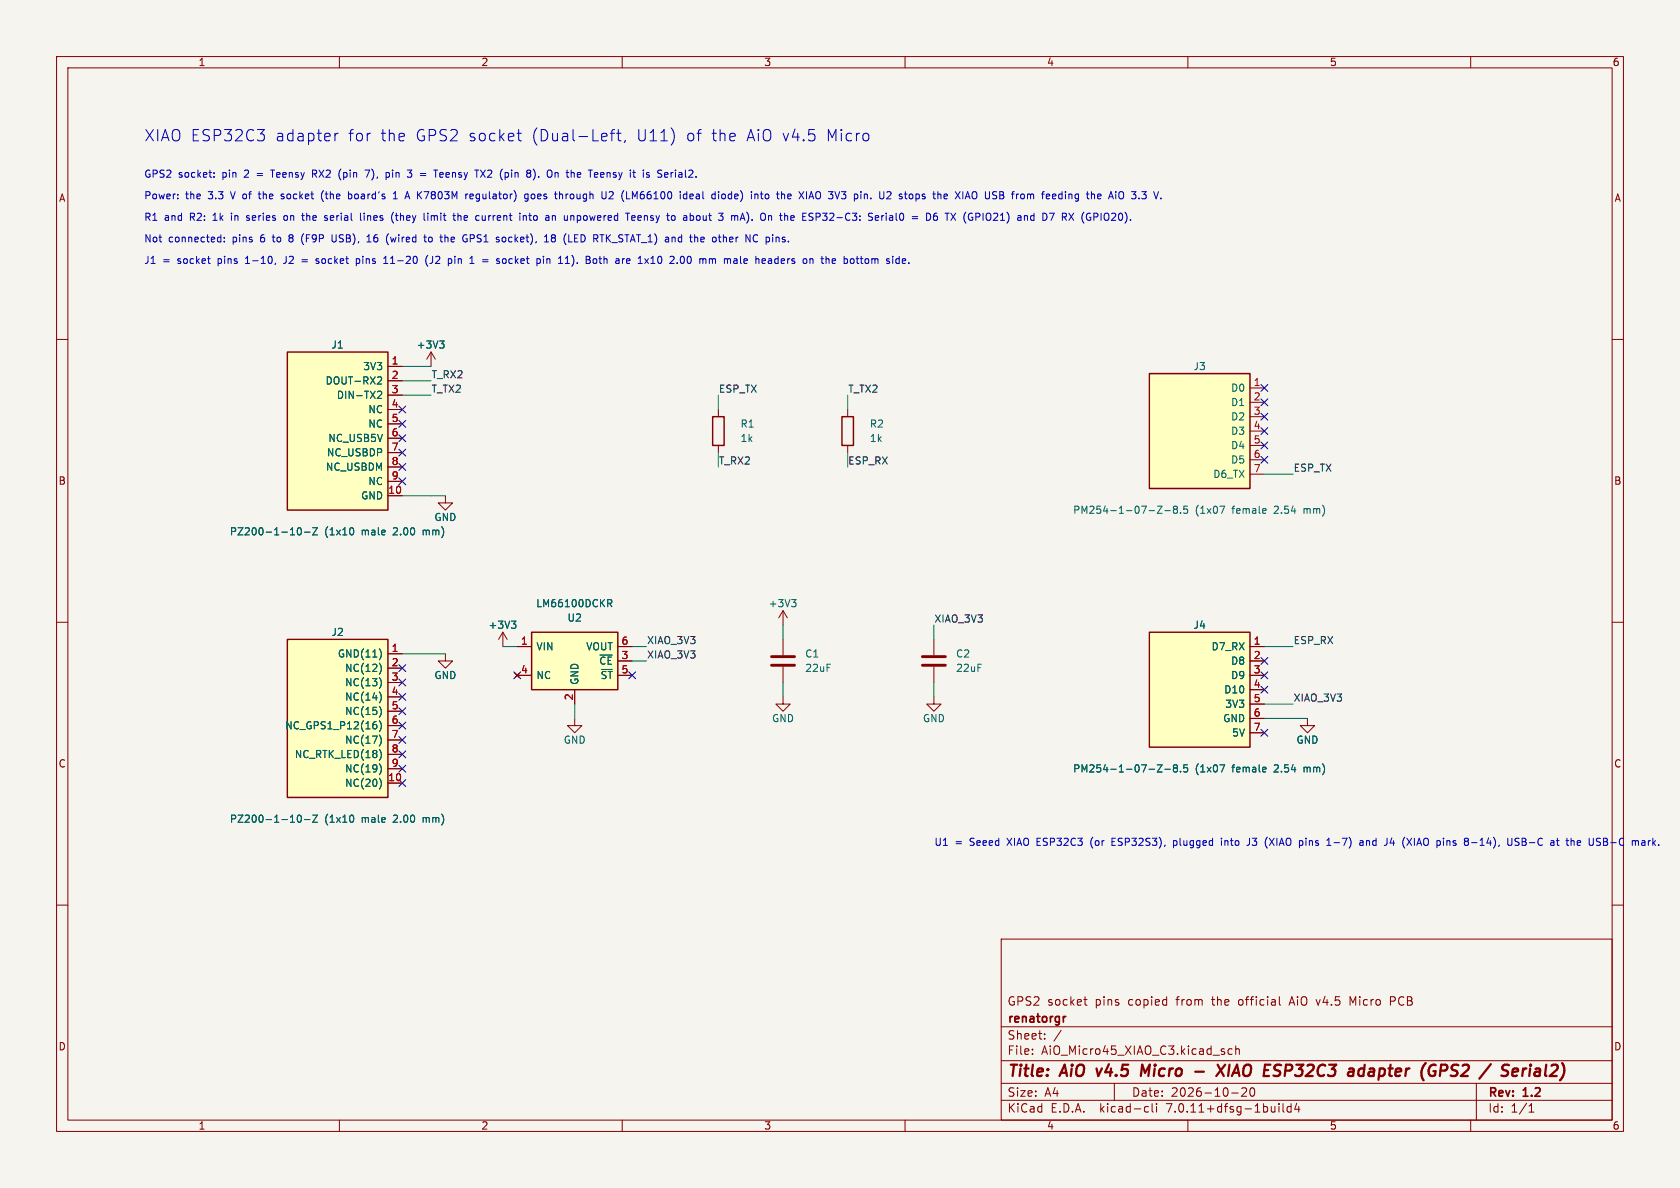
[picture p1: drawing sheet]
(kicad_sch (version 20230121) (generator eeschema)

 (paper "A4")

 (title_block
  (title "AiO v4.5 Micro - XIAO ESP32C3 adapter (GPS2 / Serial2)")
  (date "2026-10-20")
  (rev "1.2")
  (company "renatorgr")
  (comment 1 "GPS2 socket pins copied from the official AiO v4.5 Micro PCB"))

 (lib_symbols
  (symbol "AiO_XIAO_Adapter:Plug_GPS2_A" (pin_names (offset 0.762)) (in_bom yes) (on_board yes)
   (property "Reference" "J" (at 0 15.24 0) (effects (font (size 1.27 1.27))))
   (property "Value" "Plug_GPS2_A" (at 0 -15.24 0) (effects (font (size 1.27 1.27))))
   (property "Footprint" "AiO_XIAO_Adapter:Plug_1x10_P2.00mm_Bottom" (at 0 0 0) (effects (font (size 1.27 1.27)) hide))
   (property "Datasheet" "" (at 0 0 0) (effects (font (size 1.27 1.27)) hide))
   (property "Description" "Plugs into pins 1-10 of the GPS2 (Dual-Left, U11) XBee socket of the AiO v4.5 Micro" (at 0 0 0) (effects (font (size 1.27 1.27)) hide))
   (symbol "Plug_GPS2_A_0_1"
    (rectangle (start -12.7 13.97) (end 5.08 -13.97) (stroke (width 0.254) (type default)) (fill (type background))))
   (symbol "Plug_GPS2_A_1_1"
   (pin power_in line (at 7.62 11.43 180) (length 2.54) (name "3V3" (effects (font (size 1.27 1.27)))) (number "1" (effects (font (size 1.27 1.27)))))
   (pin passive line (at 7.62 8.89 180) (length 2.54) (name "DOUT-RX2" (effects (font (size 1.27 1.27)))) (number "2" (effects (font (size 1.27 1.27)))))
   (pin passive line (at 7.62 6.35 180) (length 2.54) (name "DIN-TX2" (effects (font (size 1.27 1.27)))) (number "3" (effects (font (size 1.27 1.27)))))
   (pin passive line (at 7.62 3.81 180) (length 2.54) (name "NC" (effects (font (size 1.27 1.27)))) (number "4" (effects (font (size 1.27 1.27)))))
   (pin passive line (at 7.62 1.27 180) (length 2.54) (name "NC" (effects (font (size 1.27 1.27)))) (number "5" (effects (font (size 1.27 1.27)))))
   (pin passive line (at 7.62 -1.27 180) (length 2.54) (name "NC_USB5V" (effects (font (size 1.27 1.27)))) (number "6" (effects (font (size 1.27 1.27)))))
   (pin passive line (at 7.62 -3.81 180) (length 2.54) (name "NC_USBDP" (effects (font (size 1.27 1.27)))) (number "7" (effects (font (size 1.27 1.27)))))
   (pin passive line (at 7.62 -6.35 180) (length 2.54) (name "NC_USBDM" (effects (font (size 1.27 1.27)))) (number "8" (effects (font (size 1.27 1.27)))))
   (pin passive line (at 7.62 -8.89 180) (length 2.54) (name "NC" (effects (font (size 1.27 1.27)))) (number "9" (effects (font (size 1.27 1.27)))))
   (pin power_in line (at 7.62 -11.43 180) (length 2.54) (name "GND" (effects (font (size 1.27 1.27)))) (number "10" (effects (font (size 1.27 1.27)))))))
  (symbol "AiO_XIAO_Adapter:Plug_GPS2_B" (pin_names (offset 0.762)) (in_bom yes) (on_board yes)
   (property "Reference" "J" (at 0 15.24 0) (effects (font (size 1.27 1.27))))
   (property "Value" "Plug_GPS2_B" (at 0 -15.24 0) (effects (font (size 1.27 1.27))))
   (property "Footprint" "AiO_XIAO_Adapter:Plug_1x10_P2.00mm_Bottom" (at 0 0 0) (effects (font (size 1.27 1.27)) hide))
   (property "Datasheet" "" (at 0 0 0) (effects (font (size 1.27 1.27)) hide))
   (property "Description" "Plugs into pins 11-20 of the GPS2 (Dual-Left, U11) XBee socket of the AiO v4.5 Micro (pin k = socket pin 10+k)" (at 0 0 0) (effects (font (size 1.27 1.27)) hide))
   (symbol "Plug_GPS2_B_0_1"
    (rectangle (start -12.7 13.97) (end 5.08 -13.97) (stroke (width 0.254) (type default)) (fill (type background))))
   (symbol "Plug_GPS2_B_1_1"
   (pin power_in line (at 7.62 11.43 180) (length 2.54) (name "GND(11)" (effects (font (size 1.27 1.27)))) (number "1" (effects (font (size 1.27 1.27)))))
   (pin passive line (at 7.62 8.89 180) (length 2.54) (name "NC(12)" (effects (font (size 1.27 1.27)))) (number "2" (effects (font (size 1.27 1.27)))))
   (pin passive line (at 7.62 6.35 180) (length 2.54) (name "NC(13)" (effects (font (size 1.27 1.27)))) (number "3" (effects (font (size 1.27 1.27)))))
   (pin passive line (at 7.62 3.81 180) (length 2.54) (name "NC(14)" (effects (font (size 1.27 1.27)))) (number "4" (effects (font (size 1.27 1.27)))))
   (pin passive line (at 7.62 1.27 180) (length 2.54) (name "NC(15)" (effects (font (size 1.27 1.27)))) (number "5" (effects (font (size 1.27 1.27)))))
   (pin passive line (at 7.62 -1.27 180) (length 2.54) (name "NC_GPS1_P12(16)" (effects (font (size 1.27 1.27)))) (number "6" (effects (font (size 1.27 1.27)))))
   (pin passive line (at 7.62 -3.81 180) (length 2.54) (name "NC(17)" (effects (font (size 1.27 1.27)))) (number "7" (effects (font (size 1.27 1.27)))))
   (pin passive line (at 7.62 -6.35 180) (length 2.54) (name "NC_RTK_LED(18)" (effects (font (size 1.27 1.27)))) (number "8" (effects (font (size 1.27 1.27)))))
   (pin passive line (at 7.62 -8.89 180) (length 2.54) (name "NC(19)" (effects (font (size 1.27 1.27)))) (number "9" (effects (font (size 1.27 1.27)))))
   (pin passive line (at 7.62 -11.43 180) (length 2.54) (name "NC(20)" (effects (font (size 1.27 1.27)))) (number "10" (effects (font (size 1.27 1.27)))))))
  (symbol "AiO_XIAO_Adapter:XIAO_Socket_A" (pin_names (offset 0.762)) (in_bom yes) (on_board yes)
   (property "Reference" "J" (at 0 11.43 0) (effects (font (size 1.27 1.27))))
   (property "Value" "XIAO_Socket_A" (at 0 -11.43 0) (effects (font (size 1.27 1.27))))
   (property "Footprint" "AiO_XIAO_Adapter:Socket_1x07_P2.54mm_XIAO" (at 0 0 0) (effects (font (size 1.27 1.27)) hide))
   (property "Datasheet" "" (at 0 0 0) (effects (font (size 1.27 1.27)) hide))
   (property "Description" "Female header for the XIAO pins 1-7 (D0..D6). Pin k = XIAO pin k" (at 0 0 0) (effects (font (size 1.27 1.27)) hide))
   (symbol "XIAO_Socket_A_0_1"
    (rectangle (start -12.7 10.16) (end 5.08 -10.16) (stroke (width 0.254) (type default)) (fill (type background))))
   (symbol "XIAO_Socket_A_1_1"
   (pin passive line (at 7.62 7.62 180) (length 2.54) (name "D0" (effects (font (size 1.27 1.27)))) (number "1" (effects (font (size 1.27 1.27)))))
   (pin passive line (at 7.62 5.08 180) (length 2.54) (name "D1" (effects (font (size 1.27 1.27)))) (number "2" (effects (font (size 1.27 1.27)))))
   (pin passive line (at 7.62 2.54 180) (length 2.54) (name "D2" (effects (font (size 1.27 1.27)))) (number "3" (effects (font (size 1.27 1.27)))))
   (pin passive line (at 7.62 0.0 180) (length 2.54) (name "D3" (effects (font (size 1.27 1.27)))) (number "4" (effects (font (size 1.27 1.27)))))
   (pin passive line (at 7.62 -2.54 180) (length 2.54) (name "D4" (effects (font (size 1.27 1.27)))) (number "5" (effects (font (size 1.27 1.27)))))
   (pin passive line (at 7.62 -5.08 180) (length 2.54) (name "D5" (effects (font (size 1.27 1.27)))) (number "6" (effects (font (size 1.27 1.27)))))
   (pin passive line (at 7.62 -7.62 180) (length 2.54) (name "D6_TX" (effects (font (size 1.27 1.27)))) (number "7" (effects (font (size 1.27 1.27)))))))
  (symbol "AiO_XIAO_Adapter:XIAO_Socket_B" (pin_names (offset 0.762)) (in_bom yes) (on_board yes)
   (property "Reference" "J" (at 0 11.43 0) (effects (font (size 1.27 1.27))))
   (property "Value" "XIAO_Socket_B" (at 0 -11.43 0) (effects (font (size 1.27 1.27))))
   (property "Footprint" "AiO_XIAO_Adapter:Socket_1x07_P2.54mm_XIAO" (at 0 0 0) (effects (font (size 1.27 1.27)) hide))
   (property "Datasheet" "" (at 0 0 0) (effects (font (size 1.27 1.27)) hide))
   (property "Description" "Female header for the XIAO pins 8-14 (D7..5V). Pin k = XIAO pin 7+k" (at 0 0 0) (effects (font (size 1.27 1.27)) hide))
   (symbol "XIAO_Socket_B_0_1"
    (rectangle (start -12.7 10.16) (end 5.08 -10.16) (stroke (width 0.254) (type default)) (fill (type background))))
   (symbol "XIAO_Socket_B_1_1"
   (pin passive line (at 7.62 7.62 180) (length 2.54) (name "D7_RX" (effects (font (size 1.27 1.27)))) (number "1" (effects (font (size 1.27 1.27)))))
   (pin passive line (at 7.62 5.08 180) (length 2.54) (name "D8" (effects (font (size 1.27 1.27)))) (number "2" (effects (font (size 1.27 1.27)))))
   (pin passive line (at 7.62 2.54 180) (length 2.54) (name "D9" (effects (font (size 1.27 1.27)))) (number "3" (effects (font (size 1.27 1.27)))))
   (pin passive line (at 7.62 0.0 180) (length 2.54) (name "D10" (effects (font (size 1.27 1.27)))) (number "4" (effects (font (size 1.27 1.27)))))
   (pin power_in line (at 7.62 -2.54 180) (length 2.54) (name "3V3" (effects (font (size 1.27 1.27)))) (number "5" (effects (font (size 1.27 1.27)))))
   (pin power_in line (at 7.62 -5.08 180) (length 2.54) (name "GND" (effects (font (size 1.27 1.27)))) (number "6" (effects (font (size 1.27 1.27)))))
   (pin power_in line (at 7.62 -7.62 180) (length 2.54) (name "5V" (effects (font (size 1.27 1.27)))) (number "7" (effects (font (size 1.27 1.27)))))))
(symbol "Device:R" (pin_numbers hide) (pin_names (offset 0)) (in_bom yes) (on_board yes)
  (property "Reference" "R" (at 2.032 0 90) (effects (font (size 1.27 1.27))))
  (property "Value" "R" (at 0 0 90) (effects (font (size 1.27 1.27))))
  (property "Footprint" "" (at -1.778 0 90) (effects (font (size 1.27 1.27)) hide))
  (property "Datasheet" "~" (at 0 0 0) (effects (font (size 1.27 1.27)) hide))
  (symbol "R_0_1"
   (rectangle (start -1.016 -2.54) (end 1.016 2.54) (stroke (width 0.254) (type default)) (fill (type none))))
  (symbol "R_1_1"
   (pin passive line (at 0 3.81 270) (length 1.27) (name "~" (effects (font (size 1.27 1.27)))) (number "1" (effects (font (size 1.27 1.27)))))
   (pin passive line (at 0 -3.81 90) (length 1.27) (name "~" (effects (font (size 1.27 1.27)))) (number "2" (effects (font (size 1.27 1.27)))))))
(symbol "Device:C" (pin_numbers hide) (pin_names (offset 0.254)) (in_bom yes) (on_board yes)
  (property "Reference" "C" (at 0.635 2.54 0) (effects (font (size 1.27 1.27)) (justify left)))
  (property "Value" "C" (at 0.635 -2.54 0) (effects (font (size 1.27 1.27)) (justify left)))
  (property "Footprint" "" (at 0.9652 -3.81 0) (effects (font (size 1.27 1.27)) hide))
  (property "Datasheet" "~" (at 0 0 0) (effects (font (size 1.27 1.27)) hide))
  (symbol "C_0_1"
   (polyline (pts (xy -2.032 -0.762) (xy 2.032 -0.762)) (stroke (width 0.508) (type default)) (fill (type none)))
   (polyline (pts (xy -2.032 0.762) (xy 2.032 0.762)) (stroke (width 0.508) (type default)) (fill (type none))))
  (symbol "C_1_1"
   (pin passive line (at 0 3.81 270) (length 2.794) (name "~" (effects (font (size 1.27 1.27)))) (number "1" (effects (font (size 1.27 1.27)))))
   (pin passive line (at 0 -3.81 90) (length 2.794) (name "~" (effects (font (size 1.27 1.27)))) (number "2" (effects (font (size 1.27 1.27)))))))
(symbol "power:+3V3" (power) (pin_names (offset 0)) (in_bom yes) (on_board yes)
  (property "Reference" "#PWR" (at 0 -3.81 0) (effects (font (size 1.27 1.27)) hide))
  (property "Value" "+3V3" (at 0 3.556 0) (effects (font (size 1.27 1.27))))
  (property "Footprint" "" (at 0 0 0) (effects (font (size 1.27 1.27)) hide))
  (property "Datasheet" "" (at 0 0 0) (effects (font (size 1.27 1.27)) hide))
  (symbol "+3V3_0_1"
   (polyline (pts (xy -0.762 1.27) (xy 0 2.54)) (stroke (width 0) (type default)) (fill (type none)))
   (polyline (pts (xy 0 0) (xy 0 2.54)) (stroke (width 0) (type default)) (fill (type none)))
   (polyline (pts (xy 0 2.54) (xy 0.762 1.27)) (stroke (width 0) (type default)) (fill (type none))))
  (symbol "+3V3_1_1"
   (pin power_in line (at 0 0 90) (length 0) hide (name "+3V3" (effects (font (size 1.27 1.27)))) (number "1" (effects (font (size 1.27 1.27)))))))
(symbol "power:GND" (power) (pin_names (offset 0)) (in_bom yes) (on_board yes)
  (property "Reference" "#PWR" (at 0 -6.35 0) (effects (font (size 1.27 1.27)) hide))
  (property "Value" "GND" (at 0 -3.81 0) (effects (font (size 1.27 1.27))))
  (property "Footprint" "" (at 0 0 0) (effects (font (size 1.27 1.27)) hide))
  (property "Datasheet" "" (at 0 0 0) (effects (font (size 1.27 1.27)) hide))
  (symbol "GND_0_1"
   (polyline (pts (xy 0 0) (xy 0 -1.27) (xy 1.27 -1.27) (xy 0 -2.54) (xy -1.27 -1.27) (xy 0 -1.27)) (stroke (width 0) (type default)) (fill (type none))))
  (symbol "GND_1_1"
   (pin power_in line (at 0 0 270) (length 0) hide (name "GND" (effects (font (size 1.27 1.27)))) (number "1" (effects (font (size 1.27 1.27)))))))
  (symbol "AiO_XIAO_Adapter:LM66100" (pin_names (offset 0.762)) (in_bom yes) (on_board yes)
    (property "Reference" "U" (at 0 7.62 0) (effects (font (size 1.27 1.27))))
    (property "Value" "LM66100" (at 0 -10.16 0) (effects (font (size 1.27 1.27))))
    (property "Footprint" "AiO_XIAO_Adapter:SOT-363_SC-70-6" (at 0 0 0) (effects (font (size 1.27 1.27)) hide))
    (property "Datasheet" "https://www.ti.com/lit/ds/symlink/lm66100.pdf" (at 0 0 0) (effects (font (size 1.27 1.27)) hide))
    (property "Description" "TI LM66100 ideal diode, 1.5 A, SC-70-6 (DCK). CE tied to VOUT = reverse current blocking" (at 0 0 0) (effects (font (size 1.27 1.27)) hide))
    (symbol "LM66100_0_1"
    (rectangle (start -7.62 5.08) (end 7.62 -5.08) (stroke (width 0.254) (type default)) (fill (type background))))
    (symbol "LM66100_1_1"
    (pin power_in line (at -10.16 2.54 0) (length 2.54) (name "VIN" (effects (font (size 1.27 1.27)))) (number "1" (effects (font (size 1.27 1.27)))))
    (pin power_in line (at 0 -7.62 90) (length 2.54) (name "GND" (effects (font (size 1.27 1.27)))) (number "2" (effects (font (size 1.27 1.27)))))
    (pin input line (at 10.16 0 180) (length 2.54) (name "~{CE}" (effects (font (size 1.27 1.27)))) (number "3" (effects (font (size 1.27 1.27)))))
    (pin no_connect line (at -10.16 -2.54 0) (length 2.54) (name "NC" (effects (font (size 1.27 1.27)))) (number "4" (effects (font (size 1.27 1.27)))))
    (pin open_collector line (at 10.16 -2.54 180) (length 2.54) (name "~{ST}" (effects (font (size 1.27 1.27)))) (number "5" (effects (font (size 1.27 1.27)))))
    (pin power_out line (at 10.16 2.54 180) (length 2.54) (name "VOUT" (effects (font (size 1.27 1.27)))) (number "6" (effects (font (size 1.27 1.27))))))))

 (symbol (lib_id "AiO_XIAO_Adapter:Plug_GPS2_A") (at 63.5 76.2 0) (unit 1) (in_bom yes) (on_board yes) (dnp no)
  (property "Reference" "J1" (at 59.69 60.96 0) (effects (font (size 1.27 1.27))))
  (property "Value" "PZ200-1-10-Z (1x10 male 2.00 mm)" (at 59.69 93.98 0) (effects (font (size 1.27 1.27))))
  (property "Footprint" "AiO_XIAO_Adapter:Plug_1x10_P2.00mm_Bottom" (at 63.5 76.2 0) (effects (font (size 1.27 1.27)) hide))
  (property "Datasheet" "~" (at 63.5 76.2 0) (effects (font (size 1.27 1.27)) hide))
  (property "LCSC" "C2905956" (at 63.5 76.2 0) (effects (font (size 1.27 1.27)) hide))
  (property "Note" "Through hole, on the BOTTOM side, long pins pointing down (assembled by JLCPCB). Socket pins 1-10" (at 63.5 76.2 0) (effects (font (size 1.27 1.27)) hide)) (pin "1") (pin "2") (pin "3") (pin "4") (pin "5") (pin "6") (pin "7") (pin "8") (pin "9") (pin "10"))
 (wire (pts (xy 71.12 64.77) (xy 76.20 64.77)) (stroke (width 0) (type default)))
 (symbol (lib_id "power:+3V3") (at 76.20 64.77 0) (unit 1) (in_bom yes) (on_board yes) (dnp no)
  (property "Reference" "#PWR01" (at 76.20 69.77 0) (effects (font (size 1.27 1.27)) hide))
  (property "Value" "+3V3" (at 76.20 60.96 0) (effects (font (size 1.27 1.27))))
  (property "Footprint" "" (at 76.20 64.77 0) (effects (font (size 1.27 1.27)) hide))
  (property "Datasheet" "" (at 76.20 64.77 0) (effects (font (size 1.27 1.27)) hide)) (pin "1"))
 (wire (pts (xy 71.12 67.31) (xy 76.20 67.31)) (stroke (width 0) (type default)))
 (label "T_RX2" (at 76.20 67.31 0) (fields_autoplaced) (effects (font (size 1.27 1.27)) (justify left bottom)))
 (wire (pts (xy 71.12 69.85) (xy 76.20 69.85)) (stroke (width 0) (type default)))
 (label "T_TX2" (at 76.20 69.85 0) (fields_autoplaced) (effects (font (size 1.27 1.27)) (justify left bottom)))
 (no_connect (at 71.12 72.39))
 (no_connect (at 71.12 74.93))
 (no_connect (at 71.12 77.47))
 (no_connect (at 71.12 80.01))
 (no_connect (at 71.12 82.55))
 (no_connect (at 71.12 85.09))
 (wire (pts (xy 71.12 87.63) (xy 76.20 87.63)) (stroke (width 0) (type default)))
 (wire (pts (xy 76.20 87.63) (xy 78.74 87.63)) (stroke (width 0) (type default)))
 (symbol (lib_id "power:GND") (at 78.74 87.63 0) (unit 1) (in_bom yes) (on_board yes) (dnp no)
  (property "Reference" "#PWR02" (at 78.74 92.63 0) (effects (font (size 1.27 1.27)) hide))
  (property "Value" "GND" (at 78.74 91.44 0) (effects (font (size 1.27 1.27))))
  (property "Footprint" "" (at 78.74 87.63 0) (effects (font (size 1.27 1.27)) hide))
  (property "Datasheet" "" (at 78.74 87.63 0) (effects (font (size 1.27 1.27)) hide)) (pin "1"))
 (symbol (lib_id "AiO_XIAO_Adapter:Plug_GPS2_B") (at 63.5 127.0 0) (unit 1) (in_bom yes) (on_board yes) (dnp no)
  (property "Reference" "J2" (at 59.69 111.76 0) (effects (font (size 1.27 1.27))))
  (property "Value" "PZ200-1-10-Z (1x10 male 2.00 mm)" (at 59.69 144.78 0) (effects (font (size 1.27 1.27))))
  (property "Footprint" "AiO_XIAO_Adapter:Plug_1x10_P2.00mm_Bottom" (at 63.5 127.0 0) (effects (font (size 1.27 1.27)) hide))
  (property "Datasheet" "~" (at 63.5 127.0 0) (effects (font (size 1.27 1.27)) hide))
  (property "LCSC" "C2905956" (at 63.5 127.0 0) (effects (font (size 1.27 1.27)) hide))
  (property "Note" "Through hole, on the BOTTOM side, long pins pointing down (assembled by JLCPCB). Socket pins 11-20 (J2 pin 1 = socket pin 11)" (at 63.5 127.0 0) (effects (font (size 1.27 1.27)) hide)) (pin "1") (pin "2") (pin "3") (pin "4") (pin "5") (pin "6") (pin "7") (pin "8") (pin "9") (pin "10"))
 (wire (pts (xy 71.12 115.57) (xy 76.20 115.57)) (stroke (width 0) (type default)))
 (wire (pts (xy 76.20 115.57) (xy 78.74 115.57)) (stroke (width 0) (type default)))
 (symbol (lib_id "power:GND") (at 78.74 115.57 0) (unit 1) (in_bom yes) (on_board yes) (dnp no)
  (property "Reference" "#PWR03" (at 78.74 120.57 0) (effects (font (size 1.27 1.27)) hide))
  (property "Value" "GND" (at 78.74 119.38 0) (effects (font (size 1.27 1.27))))
  (property "Footprint" "" (at 78.74 115.57 0) (effects (font (size 1.27 1.27)) hide))
  (property "Datasheet" "" (at 78.74 115.57 0) (effects (font (size 1.27 1.27)) hide)) (pin "1"))
 (no_connect (at 71.12 118.11))
 (no_connect (at 71.12 120.65))
 (no_connect (at 71.12 123.19))
 (no_connect (at 71.12 125.73))
 (no_connect (at 71.12 128.27))
 (no_connect (at 71.12 130.81))
 (no_connect (at 71.12 133.35))
 (no_connect (at 71.12 135.89))
 (no_connect (at 71.12 138.43))
 (symbol (lib_id "AiO_XIAO_Adapter:XIAO_Socket_A") (at 215.9 76.2 0) (unit 1) (in_bom yes) (on_board yes) (dnp no)
  (property "Reference" "J3" (at 212.09 64.77000000000001 0) (effects (font (size 1.27 1.27))))
  (property "Value" "PM254-1-07-Z-8.5 (1x07 female 2.54 mm)" (at 212.09 90.17 0) (effects (font (size 1.27 1.27))))
  (property "Footprint" "AiO_XIAO_Adapter:Socket_1x07_P2.54mm_XIAO" (at 215.9 76.2 0) (effects (font (size 1.27 1.27)) hide))
  (property "Datasheet" "~" (at 215.9 76.2 0) (effects (font (size 1.27 1.27)) hide))
  (property "LCSC" "C2897370" (at 215.9 76.2 0) (effects (font (size 1.27 1.27)) hide))
  (property "Note" "Through hole, on the TOP side (assembled by JLCPCB). The XIAO plugs in with its own male pins soldered underneath. XIAO pins 1-7" (at 215.9 76.2 0) (effects (font (size 1.27 1.27)) hide)) (pin "1") (pin "2") (pin "3") (pin "4") (pin "5") (pin "6") (pin "7"))
 (no_connect (at 223.52 68.58))
 (no_connect (at 223.52 71.12))
 (no_connect (at 223.52 73.66))
 (no_connect (at 223.52 76.20))
 (no_connect (at 223.52 78.74))
 (no_connect (at 223.52 81.28))
 (wire (pts (xy 223.52 83.82) (xy 228.60 83.82)) (stroke (width 0) (type default)))
 (label "ESP_TX" (at 228.60 83.82 0) (fields_autoplaced) (effects (font (size 1.27 1.27)) (justify left bottom)))
 (symbol (lib_id "AiO_XIAO_Adapter:XIAO_Socket_B") (at 215.9 121.92 0) (unit 1) (in_bom yes) (on_board yes) (dnp no)
  (property "Reference" "J4" (at 212.09 110.49000000000001 0) (effects (font (size 1.27 1.27))))
  (property "Value" "PM254-1-07-Z-8.5 (1x07 female 2.54 mm)" (at 212.09 135.89000000000001 0) (effects (font (size 1.27 1.27))))
  (property "Footprint" "AiO_XIAO_Adapter:Socket_1x07_P2.54mm_XIAO" (at 215.9 121.92 0) (effects (font (size 1.27 1.27)) hide))
  (property "Datasheet" "~" (at 215.9 121.92 0) (effects (font (size 1.27 1.27)) hide))
  (property "LCSC" "C2897370" (at 215.9 121.92 0) (effects (font (size 1.27 1.27)) hide))
  (property "Note" "Through hole, on the TOP side (assembled by JLCPCB). The XIAO plugs in with its own male pins soldered underneath. XIAO pins 8-14" (at 215.9 121.92 0) (effects (font (size 1.27 1.27)) hide)) (pin "1") (pin "2") (pin "3") (pin "4") (pin "5") (pin "6") (pin "7"))
 (wire (pts (xy 223.52 114.30) (xy 228.60 114.30)) (stroke (width 0) (type default)))
 (label "ESP_RX" (at 228.60 114.30 0) (fields_autoplaced) (effects (font (size 1.27 1.27)) (justify left bottom)))
 (no_connect (at 223.52 116.84))
 (no_connect (at 223.52 119.38))
 (no_connect (at 223.52 121.92))
 (wire (pts (xy 223.52 124.46) (xy 228.60 124.46)) (stroke (width 0) (type default)))
 (label "XIAO_3V3" (at 228.60 124.46 0) (fields_autoplaced) (effects (font (size 1.27 1.27)) (justify left bottom)))
 (wire (pts (xy 223.52 127.00) (xy 228.60 127.00)) (stroke (width 0) (type default)))
 (wire (pts (xy 228.60 127.00) (xy 231.14 127.00)) (stroke (width 0) (type default)))
 (symbol (lib_id "power:GND") (at 231.14 127.00 0) (unit 1) (in_bom yes) (on_board yes) (dnp no)
  (property "Reference" "#PWR05" (at 231.14 132.00 0) (effects (font (size 1.27 1.27)) hide))
  (property "Value" "GND" (at 231.14 130.81 0) (effects (font (size 1.27 1.27))))
  (property "Footprint" "" (at 231.14 127.00 0) (effects (font (size 1.27 1.27)) hide))
  (property "Datasheet" "" (at 231.14 127.00 0) (effects (font (size 1.27 1.27)) hide)) (pin "1"))
 (no_connect (at 223.52 129.54))
 (text "U1 = Seeed XIAO ESP32C3 (or ESP32S3), plugged into J3 (XIAO pins 1-7) and J4 (XIAO pins 8-14), USB-C at the USB-C mark." (at 165.10 149.86 0) (effects (font (size 1.27 1.27)) (justify left bottom)))
 (symbol (lib_id "Device:R") (at 127.0 76.2 0) (unit 1) (in_bom yes) (on_board yes) (dnp no)
  (property "Reference" "R1" (at 130.81 74.93 0) (effects (font (size 1.27 1.27)) (justify left)))
  (property "Value" "1k" (at 130.81 77.47 0) (effects (font (size 1.27 1.27)) (justify left)))
  (property "Footprint" "AiO_XIAO_Adapter:R_0805_2012Metric" (at 127.0 76.2 0) (effects (font (size 1.27 1.27)) hide))
  (property "Datasheet" "~" (at 127.0 76.2 0) (effects (font (size 1.27 1.27)) hide))
  (property "LCSC" "C17513" (at 127.0 76.2 0) (effects (font (size 1.27 1.27)) hide)) (pin "1") (pin "2"))
 (wire (pts (xy 127.00 72.39) (xy 127.00 69.85)) (stroke (width 0) (type default)))
 (label "ESP_TX" (at 127.00 69.85 0) (fields_autoplaced) (effects (font (size 1.27 1.27)) (justify left bottom)))
 (wire (pts (xy 127.00 80.01) (xy 127.00 82.55)) (stroke (width 0) (type default)))
 (label "T_RX2" (at 127.00 82.55 0) (fields_autoplaced) (effects (font (size 1.27 1.27)) (justify left bottom)))
 (symbol (lib_id "Device:R") (at 149.86 76.2 0) (unit 1) (in_bom yes) (on_board yes) (dnp no)
  (property "Reference" "R2" (at 153.67000000000002 74.93 0) (effects (font (size 1.27 1.27)) (justify left)))
  (property "Value" "1k" (at 153.67000000000002 77.47 0) (effects (font (size 1.27 1.27)) (justify left)))
  (property "Footprint" "AiO_XIAO_Adapter:R_0805_2012Metric" (at 149.86 76.2 0) (effects (font (size 1.27 1.27)) hide))
  (property "Datasheet" "~" (at 149.86 76.2 0) (effects (font (size 1.27 1.27)) hide))
  (property "LCSC" "C17513" (at 149.86 76.2 0) (effects (font (size 1.27 1.27)) hide)) (pin "1") (pin "2"))
 (wire (pts (xy 149.86 72.39) (xy 149.86 69.85)) (stroke (width 0) (type default)))
 (label "T_TX2" (at 149.86 69.85 0) (fields_autoplaced) (effects (font (size 1.27 1.27)) (justify left bottom)))
 (wire (pts (xy 149.86 80.01) (xy 149.86 82.55)) (stroke (width 0) (type default)))
 (label "ESP_RX" (at 149.86 82.55 0) (fields_autoplaced) (effects (font (size 1.27 1.27)) (justify left bottom)))
 (symbol (lib_id "Device:C") (at 138.43 116.84 0) (unit 1) (in_bom yes) (on_board yes) (dnp no)
  (property "Reference" "C1" (at 142.24 115.57000000000001 0) (effects (font (size 1.27 1.27)) (justify left)))
  (property "Value" "22uF" (at 142.24 118.11 0) (effects (font (size 1.27 1.27)) (justify left)))
  (property "Footprint" "AiO_XIAO_Adapter:C_0805_2012Metric" (at 138.43 116.84 0) (effects (font (size 1.27 1.27)) hide))
  (property "Datasheet" "~" (at 138.43 116.84 0) (effects (font (size 1.27 1.27)) hide))
  (property "LCSC" "C45783" (at 138.43 116.84 0) (effects (font (size 1.27 1.27)) hide)) (pin "1") (pin "2"))
 (wire (pts (xy 138.43 113.03) (xy 138.43 110.49)) (stroke (width 0) (type default)))
 (symbol (lib_id "power:+3V3") (at 138.43 110.49 0) (unit 1) (in_bom yes) (on_board yes) (dnp no)
  (property "Reference" "#PWR06" (at 138.43 115.49 0) (effects (font (size 1.27 1.27)) hide))
  (property "Value" "+3V3" (at 138.43 106.68 0) (effects (font (size 1.27 1.27))))
  (property "Footprint" "" (at 138.43 110.49 0) (effects (font (size 1.27 1.27)) hide))
  (property "Datasheet" "" (at 138.43 110.49 0) (effects (font (size 1.27 1.27)) hide)) (pin "1"))
 (wire (pts (xy 138.43 120.65) (xy 138.43 123.19)) (stroke (width 0) (type default)))
 (symbol (lib_id "power:GND") (at 138.43 123.19 0) (unit 1) (in_bom yes) (on_board yes) (dnp no)
  (property "Reference" "#PWR07" (at 138.43 128.19 0) (effects (font (size 1.27 1.27)) hide))
  (property "Value" "GND" (at 138.43 127.00 0) (effects (font (size 1.27 1.27))))
  (property "Footprint" "" (at 138.43 123.19 0) (effects (font (size 1.27 1.27)) hide))
  (property "Datasheet" "" (at 138.43 123.19 0) (effects (font (size 1.27 1.27)) hide)) (pin "1"))
 (symbol (lib_id "AiO_XIAO_Adapter:LM66100") (at 101.6 116.84 0) (unit 1) (in_bom yes) (on_board yes) (dnp no)
  (property "Reference" "U2" (at 101.6 109.22 0) (effects (font (size 1.27 1.27))))
  (property "Value" "LM66100DCKR" (at 101.6 106.68 0) (effects (font (size 1.27 1.27))))
  (property "Footprint" "AiO_XIAO_Adapter:SOT-363_SC-70-6" (at 101.6 116.84 0) (effects (font (size 1.27 1.27)) hide))
  (property "Datasheet" "https://www.ti.com/lit/ds/symlink/lm66100.pdf" (at 101.6 116.84 0) (effects (font (size 1.27 1.27)) hide))
  (property "LCSC" "C2869734" (at 101.6 116.84 0) (effects (font (size 1.27 1.27)) hide))
  (property "Note" "Ideal diode: the AiO 3.3 V feeds the XIAO, the XIAO USB cannot feed the AiO. CE tied to VOUT" (at 101.6 116.84 0) (effects (font (size 1.27 1.27)) hide)) (pin "1") (pin "2") (pin "3") (pin "4") (pin "5") (pin "6"))
 (wire (pts (xy 91.44 114.30) (xy 88.90 114.30)) (stroke (width 0) (type default)))
 (symbol (lib_id "power:+3V3") (at 88.90 114.30 0) (unit 1) (in_bom yes) (on_board yes) (dnp no)
  (property "Reference" "#PWR08" (at 88.90 119.30 0) (effects (font (size 1.27 1.27)) hide))
  (property "Value" "+3V3" (at 88.90 110.49 0) (effects (font (size 1.27 1.27))))
  (property "Footprint" "" (at 88.90 114.30 0) (effects (font (size 1.27 1.27)) hide))
  (property "Datasheet" "" (at 88.90 114.30 0) (effects (font (size 1.27 1.27)) hide)) (pin "1"))
 (wire (pts (xy 111.76 114.30) (xy 114.30 114.30)) (stroke (width 0) (type default)))
 (label "XIAO_3V3" (at 114.30 114.30 0) (fields_autoplaced) (effects (font (size 1.27 1.27)) (justify left bottom)))
 (wire (pts (xy 111.76 116.84) (xy 114.30 116.84)) (stroke (width 0) (type default)))
 (label "XIAO_3V3" (at 114.30 116.84 0) (fields_autoplaced) (effects (font (size 1.27 1.27)) (justify left bottom)))
 (no_connect (at 111.76 119.38))
 (no_connect (at 91.44 119.38))
 (wire (pts (xy 101.60 124.46) (xy 101.60 127.00)) (stroke (width 0) (type default)))
 (symbol (lib_id "power:GND") (at 101.60 127.00 0) (unit 1) (in_bom yes) (on_board yes) (dnp no)
  (property "Reference" "#PWR09" (at 101.60 132.00 0) (effects (font (size 1.27 1.27)) hide))
  (property "Value" "GND" (at 101.60 130.81 0) (effects (font (size 1.27 1.27))))
  (property "Footprint" "" (at 101.60 127.00 0) (effects (font (size 1.27 1.27)) hide))
  (property "Datasheet" "" (at 101.60 127.00 0) (effects (font (size 1.27 1.27)) hide)) (pin "1"))
 (symbol (lib_id "Device:C") (at 165.1 116.84 0) (unit 1) (in_bom yes) (on_board yes) (dnp no)
  (property "Reference" "C2" (at 168.91 115.57 0) (effects (font (size 1.27 1.27)) (justify left)))
  (property "Value" "22uF" (at 168.91 118.11 0) (effects (font (size 1.27 1.27)) (justify left)))
  (property "Footprint" "AiO_XIAO_Adapter:C_0805_2012Metric" (at 165.1 116.84 0) (effects (font (size 1.27 1.27)) hide))
  (property "Datasheet" "~" (at 165.1 116.84 0) (effects (font (size 1.27 1.27)) hide))
  (property "LCSC" "C45783" (at 165.1 116.84 0) (effects (font (size 1.27 1.27)) hide)) (pin "1") (pin "2"))
 (wire (pts (xy 165.10 113.03) (xy 165.10 110.49)) (stroke (width 0) (type default)))
 (label "XIAO_3V3" (at 165.10 110.49 0) (fields_autoplaced) (effects (font (size 1.27 1.27)) (justify left bottom)))
 (wire (pts (xy 165.10 120.65) (xy 165.10 123.19)) (stroke (width 0) (type default)))
 (symbol (lib_id "power:GND") (at 165.10 123.19 0) (unit 1) (in_bom yes) (on_board yes) (dnp no)
  (property "Reference" "#PWR10" (at 165.10 128.19 0) (effects (font (size 1.27 1.27)) hide))
  (property "Value" "GND" (at 165.10 127.00 0) (effects (font (size 1.27 1.27))))
  (property "Footprint" "" (at 165.10 123.19 0) (effects (font (size 1.27 1.27)) hide))
  (property "Datasheet" "" (at 165.10 123.19 0) (effects (font (size 1.27 1.27)) hide)) (pin "1"))
 (text "XIAO ESP32C3 adapter for the GPS2 socket (Dual-Left, U11) of the AiO v4.5 Micro" (at 25.40 25.40 0) (effects (font (size 2.0 2.0)) (justify left bottom)))
 (text "GPS2 socket: pin 2 = Teensy RX2 (pin 7), pin 3 = Teensy TX2 (pin 8). On the Teensy it is Serial2." (at 25.40 31.75 0) (effects (font (size 1.27 1.27)) (justify left bottom)))
 (text "Power: the 3.3 V of the socket (the board's 1 A K7803M regulator) goes through U2 (LM66100 ideal diode) into the XIAO 3V3 pin. U2 stops the XIAO USB from feeding the AiO 3.3 V." (at 25.40 35.56 0) (effects (font (size 1.27 1.27)) (justify left bottom)))
 (text "R1 and R2: 1k in series on the serial lines (they limit the current into an unpowered Teensy to about 3 mA). On the ESP32-C3: Serial0 = D6 TX (GPIO21) and D7 RX (GPIO20)." (at 25.40 39.37 0) (effects (font (size 1.27 1.27)) (justify left bottom)))
 (text "Not connected: pins 6 to 8 (F9P USB), 16 (wired to the GPS1 socket), 18 (LED RTK_STAT_1) and the other NC pins." (at 25.40 43.18 0) (effects (font (size 1.27 1.27)) (justify left bottom)))
 (text "J1 = socket pins 1-10, J2 = socket pins 11-20 (J2 pin 1 = socket pin 11). Both are 1x10 2.00 mm male headers on the bottom side." (at 25.40 46.99 0) (effects (font (size 1.27 1.27)) (justify left bottom)))

 (sheet_instances (path "" (page "1"))))
